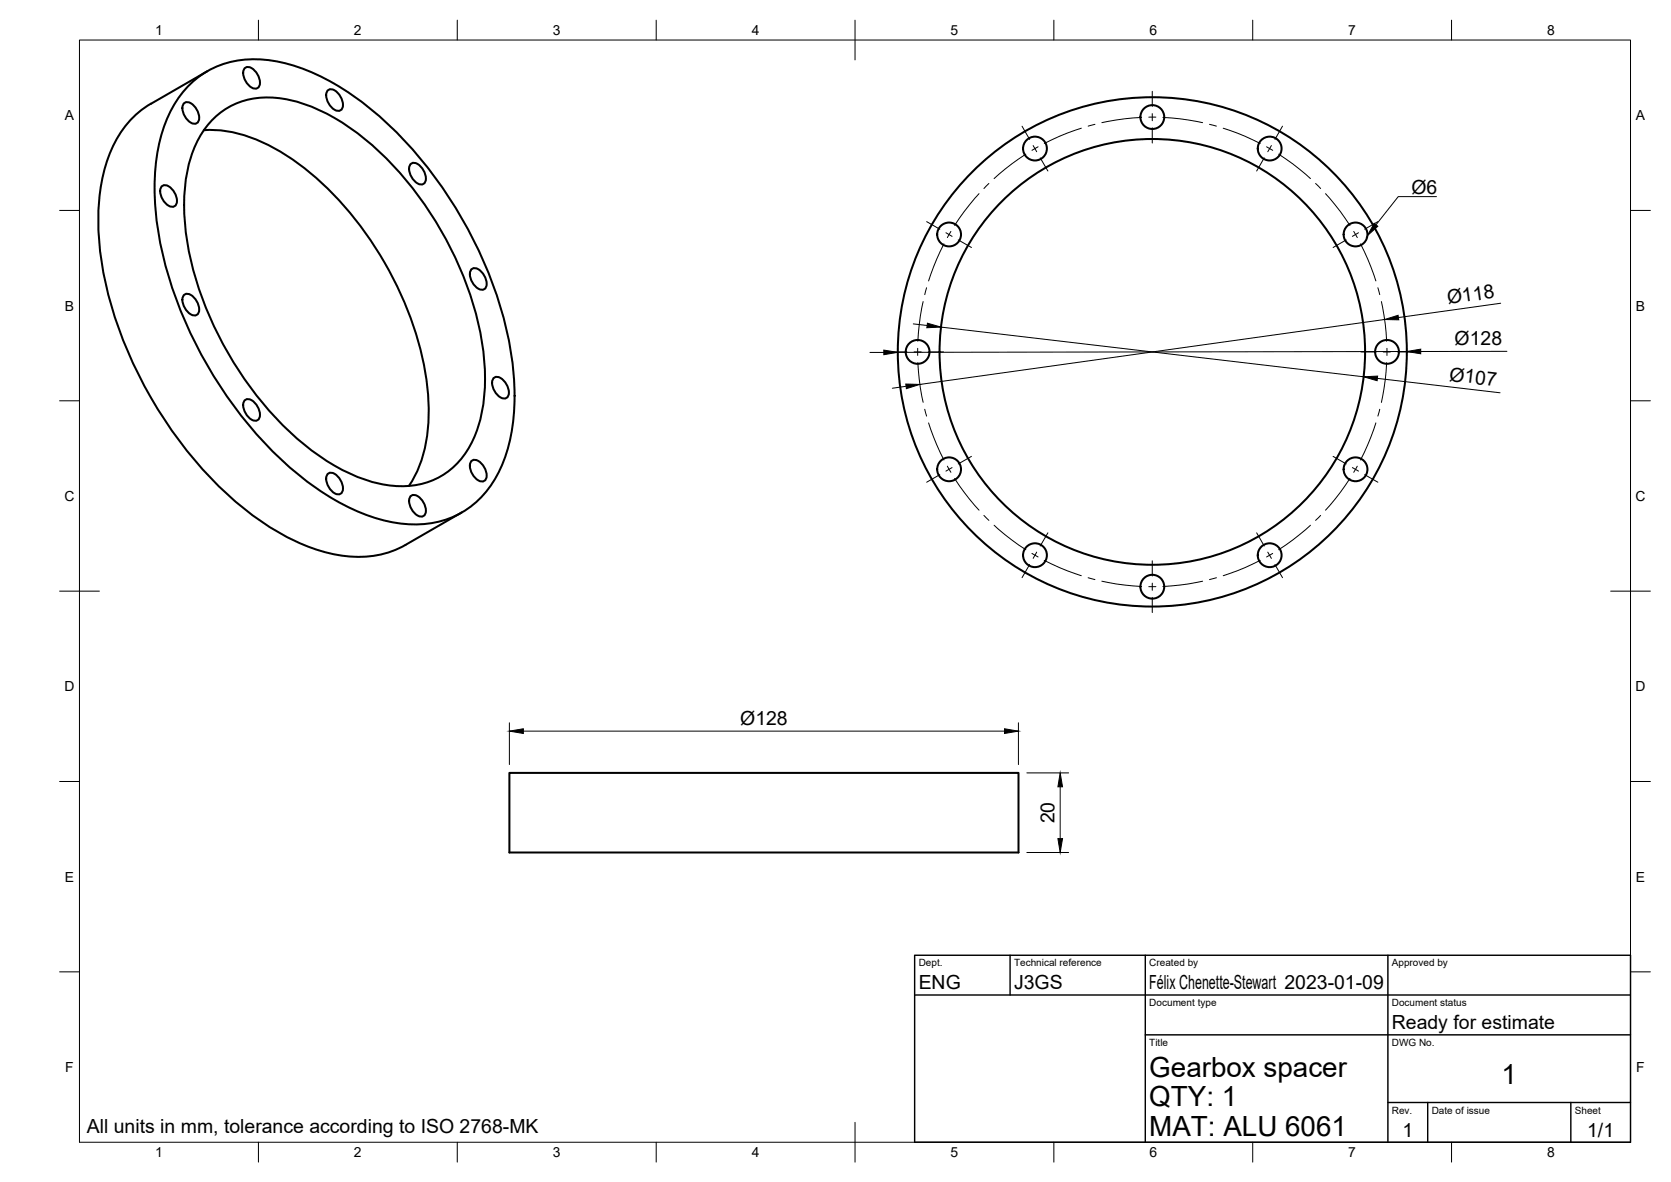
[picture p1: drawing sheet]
<svg xmlns="http://www.w3.org/2000/svg" width="420mm" height="297mm" viewBox="0 0 420 297" stroke-linecap="round" stroke-linejoin="round" font-family="sans-serif">
<!-- layer: Visible -->
<g fill="none" stroke="#000" stroke-width=".51">
<path d="M52.1 17.9l-14.1 8.2M61.4 17.3a1.8 1.8 0 0 1 2.8 .6l.7 1.1a2.53 2.53 0 0 1-.1 3.1 2.75 2.75 0 0 1-3.2-2 3.2 3.2 0 0 1-.2-2.8zM38 26a26.3 26.3 0 0 0-11.8 16.9 61.9 61.9 0 0 0 .8 30.3 105.5 105.5 0 0 0 34.3 54.6 54.5 54.5 0 0 0 23 11.5 25.5 25.5 0 0 0 17.7-2.4l14.1-8.1M46.1 26.1a1.8 1.8 0 0 1 2.8 .6l.7 1.1a2.53 2.53 0 0 1-.1 3.2 2.75 2.75 0 0 1-3.2-2 3.2 3.2 0 0 1-.2-2.9zM48.3 20.7a23.6 23.6 0 0 1 21-5.3 54.3 54.3 0 0 1 23.9 12 105 105 0 0 1 35.3 61 54.3 54.3 0 0 1-1.6 26.8 23.5 23.5 0 0 1-17.5 16.1 34.7 34.7 0 0 1-22.2-4 82.9 82.9 0 0 1-28.4-25.2 102.8 102.8 0 0 1-19.5-47.6 48.7 48.7 0 0 1 3.1-25.6 25.7 25.7 0 0 1 5.9-8.2zM51.2 32.7a33.7 33.7 0 0 1 19.8 5.7 80.7 80.7 0 0 1 28.5 32.9 71.3 71.3 0 0 1 8.2 35.5 30.7 30.7 0 0 1-4.9 15.3M54.2 29.4a19.8 19.8 0 0 1 17.5-4.5 45.4 45.4 0 0 1 20.1 10 87.7 87.7 0 0 1 29.4 51 45.4 45.4 0 0 1-1.3 22.4 19.5 19.5 0 0 1-16.7 13.8 32.4 32.4 0 0 1-19.1-5.1 78.3 78.3 0 0 1-28.4-31.2 76.3 76.3 0 0 1-9.4-34.3 32.4 32.4 0 0 1 5.2-19.1zM82.3 22.9a1.8 1.8 0 0 1 2.8 .6l.7 1.1a2.53 2.53 0 0 1-.2 3.1 2.75 2.75 0 0 1-3.1-2 3.2 3.2 0 0 1-.2-2.8zM40.6 47a1.8 1.8 0 0 1 2.7 .6l.7 1.1a2.53 2.53 0 0 1-.1 3.1 2.75 2.75 0 0 1-3.2-2 3.2 3.2 0 0 1-.1-2.8zM103.1 41.4a1.8 1.8 0 0 1 2.8 .6l.7 1.1a2.53 2.53 0 0 1-.1 3.1 2.75 2.75 0 0 1-3.2-2 3.2 3.2 0 0 1-.2-2.8zM46.1 74.3a1.8 1.8 0 0 1 2.8 .6l.7 1.1a2.53 2.53 0 0 1-.1 3.2 2.75 2.75 0 0 1-3.2-2.1 3.2 3.2 0 0 1-.2-2.8zM118.4 67.8a1.8 1.8 0 0 1 2.8 .6l.7 1.1a2.53 2.53 0 0 1-.1 3.2 2.75 2.75 0 0 1-3.2-2 3.2 3.2 0 0 1-.2-2.9z"/>
<path d="M124 95.1a1.8 1.8 0 0 1 2.8 .7l.7 1.1a2.53 2.53 0 0 1-.2 3.1 2.75 2.75 0 0 1-3.1-2 3.2 3.2 0 0 1-.2-2.9zM61.4 100.7a1.8 1.8 0 0 1 2.8 .7l.7 1a2.53 2.53 0 0 1-.1 3.2 2.75 2.75 0 0 1-3.2-2 3.2 3.2 0 0 1-.2-2.9zM82.3 119.2a1.8 1.8 0 0 1 2.8 .7l.7 1a2.53 2.53 0 0 1-.2 3.2 2.75 2.75 0 0 1-3.1-2 3.2 3.2 0 0 1-.2-2.9zM118.4 116a1.8 1.8 0 0 1 2.8 .6l.7 1.1a2.53 2.53 0 0 1-.1 3.2 2.75 2.75 0 0 1-3.2-2.1 3.2 3.2 0 0 1-.2-2.8zM103.1 124.8a1.8 1.8 0 0 1 2.8 .6l.7 1.1a2.53 2.53 0 0 1-.1 3.2 2.75 2.75 0 0 1-3.2-2 3.2 3.2 0 0 1-.2-2.9zM128.1 194.2h128v20h-128z"/>
<circle cx="260.2" cy="37.3" r="3"/>
<circle cx="289.7" cy="29.4" r="3"/>
<circle cx="319.2" cy="37.3" r="3"/>
<circle cx="238.6" cy="58.9" r="3"/>
<circle cx="340.8" cy="58.9" r="3"/>
<circle cx="230.7" cy="88.4" r="3"/>
<circle cx="289.7" cy="88.4" r="64"/>
<circle cx="289.7" cy="88.4" r="53.5"/>
<circle cx="348.8" cy="88.4" r="3"/>
<circle cx="238.6" cy="117.9" r="3"/>
<circle cx="340.8" cy="117.9" r="3"/>
<circle cx="260.2" cy="139.5" r="3"/>
<circle cx="319.2" cy="139.5" r="3"/>
<circle cx="289.7" cy="147.4" r="3"/>
</g>
<!-- layer: BORDER -->
<g fill="none" stroke="#000" stroke-width=".25">
<path d="M20 10.1h390v276.9h-390zM65 5.1v5M115 5.1v5M165 5.1v5M215 5.1v10M265 5.1v5M315 5.1v5M365 5.1v5M15 52.9h5M410 52.9h5M15 100.7h5M410 100.7h5"/>
<path d="M15 148.6h10M405 148.6h10M15 196.4h5M410 196.4h5M15 244.2h5M410 244.2h5M65 287v5M115 287v5M165 287v5M215 282.1v9.9M265 287v5M315 287v5"/>
<path d="M365 287v5"/>
</g>
<!-- layer: TITLEBLOCK -->
<path d="M230 240.1h180v46.9h-180zM230 250h180M254 240.1v9.9M288 240.1v46.9M349 240.1v46.9M288 260.1h122M349 277.1h61M359 277.1v9.9M395 277.1v9.9" fill="none" stroke="#000" stroke-width=".36"/>
<!-- layer: FD_Dimensions -->
<g fill="none" stroke="#000" stroke-width=".25">
<path d="M377.3 76.2l-25.7 3.6M218.7 88.6h3.5M227.8 97.1l-3.4 .5M229.6 81.4l3.5 .4M236.6 82.2l106.3 12.5M346.3 95.1l30.9 3.6M348.1 80.3l-116.8 16.3M353.7 88.3l-128 .2M378.9 88.3h-21.7M128.1 181.6v10.5M131.6 183.7h121M256.1 181.6v10.5"/>
<path d="M258.2 194.2h10.5M266.6 197.7v13M258.2 214.2h10.5"/>
</g>
<path d="M348.1 80.3l3.4-1.1 .2 1.2zM222.2 88l3.5 .5-3.5 .6zM227.8 96.5l3.5 .1-3.4 1.1zM233.2 81.2l3.4 1-3.6 .2zM342.9 94.7l3.5-.2-.1 1.2zM353.7 88.3l3.5-.6v1.2zM128.1 183.7l3.5-.6v1.2zM252.6 183.1l3.5 .6-3.5 .6zM266.6 194.2l.6 3.5h-1.2zM266 210.7h1.2l-.6 3.5z" fill="#000" stroke="#000" stroke-width=".25"/>
<!-- layer: Smart Centers -->
<g fill="none" stroke="#000" stroke-width=".25">
<path d="M257 31.7l1.9 3.3M257.9 38.7l-3.5 2.5-4.4 3.7M259.8 36.6l.9 1.5M261 36.9l-1.5 .9M261.6 39.7l1.9 3.3M271.9 32.2l-5.5 2-3.8 1.9M275.3 31.2l-1.7 .5M287 29.5l-4.2 .4-5.7 .9M289.7 23v3.8M289.7 28.6v1.7M289.7 32.1v3.8M290.6 29.4h-1.8"/>
<path d="M292.4 29.5l4.3 .4 5.7 .9M304.1 31.2l1.8 .5M307.6 32.2l5.4 2 3.9 1.9M317.9 39.7l-1.9 3.3M318.5 36.9l1.5 .9M319.7 36.6l-.9 1.5M321.5 38.7l3.5 2.5 4.5 3.7M322.5 31.7l-1.9 3.3M233 55.7l3.3 1.9M237.8 58.5l1.6 .9M239.1 58.2l-.9 1.5M246.2 48.7l-3.8 4.5-2.4 3.4"/>
<path d="M248.6 46.1l-1.2 1.3M330.8 46.1l1.3 1.3M333.3 48.7l3.7 4.5 2.4 3.4M340.4 58.2l.9 1.5M341.6 58.5l-1.6 .9M346.5 55.7l-3.4 1.9M232.1 75.8l-.7 3.6-.6 6.4M233 72.3l-.5 1.7M237.3 61.3l-1.8 3.8-2 5.5M240.9 60.3l3.4 1.9M338.5 60.3l-3.3 1.9M342.1 61.3l1.8 3.8 2 5.5"/>
<path d="M346.5 72.3l.4 1.7M347.3 75.8l1 5.7 .4 4.3M224.2 88.4h3.8M229.8 88.4h1.8M230.7 87.5v1.8M230.8 91.1l.6 6.4 .7 3.6M233.4 88.4h3.8M342.2 88.4h3.9M347.8 88.4h1.8M348.7 91.1l-.4 4.3-1 5.7M348.7 87.5v1.8M351.4 88.4h3.8"/>
<path d="M232.5 102.9l.5 1.7M233.5 106.3l2 5.4 1.8 3.9M236.3 119.3l-3.3 1.9M238.2 117.2l.9 1.5M239.4 117.5l-1.6 .9M244.3 114.7l-3.4 1.9M335.2 114.7l3.3 1.9M340 117.5l1.6 .9M341.3 117.2l-.9 1.5M343.1 119.3l3.4 1.9M345.9 106.3l-2 5.4-1.8 3.9M346.9 102.9l-.4 1.7"/>
<path d="M240 120.2l2.4 3.5 3.8 4.5M247.4 129.5l1.2 1.3M250 132l4.4 3.7 3.5 2.4M259.5 139.1l1.5 .9M260.7 138.8l-.9 1.5M263.5 133.9l-1.9 3.3M316 133.9l1.9 3.3M318.8 138.8l.9 1.5M320 139.1l-1.5 .9M329.5 132l-4.5 3.7-3.5 2.4M332.1 129.5l-1.3 1.3M339.4 120.2l-2.4 3.5-3.7 4.5"/>
<path d="M258.9 141.9l-1.9 3.3M262.6 140.8l3.8 1.8 5.5 2.1M273.6 145.2l1.7 .5M277.1 146.1l3.6 .7 6.3 .6M289.7 140.9v3.9M289.7 146.5v1.8M289.7 150.1v3.8M290.6 147.4h-1.8M302.4 146.1l-3.7 .7-6.3 .6M305.9 145.2l-1.8 .5M316.9 140.8l-3.9 1.8-5.4 2.1M320.6 141.9l1.9 3.3"/>
</g>
<!-- layer: Leaders -->
<path d="M345.5 56.1l.9 .8-2.6 2.3z" fill="#000" stroke="#000" stroke-width=".25"/>
<path d="M361.2 49.4h-9.6l-5.6 7.1" fill="none" stroke="#000" stroke-width=".25"/>
<g font-size="7">
<text x="289" y="270.6">Gearbox spacer</text>
<text x="377.5" y="272.3">1</text>
<text x="289" y="278.1">QTY: 1</text>
<text x="289" y="285.5">MAT: ALU 6061</text>
</g>
<g font-size="4.9">
<text x="354.9" y="48.7">Ø6</text>
<text x="364.1" y="76.5" transform="rotate(-8 364.1 76.5)">Ø118</text>
<text x="365.8" y="86.8">Ø128</text>
<text x="364.3" y="95.7" transform="rotate(7 364.3 95.7)">Ø107</text>
<text x="186.1" y="182.2">Ø128</text>
<text x="265.1" y="206.9" transform="rotate(-90 265.1 206.9)">20</text>
<text x="231" y="248.5">ENG</text>
<text x="255" y="248.5">J3GS</text>
<text x="289" y="248.5">Félix Chenette-Stewart 2023-01-09</text>
<text x="350" y="258.6">Ready for estimate</text>
<text x="21.8" y="284.6">All units in mm, tolerance according to ISO 2768-MK</text>
<text x="352.6" y="285.7">1</text>
<text x="399.1" y="285.7">1/1</text>
</g>
<g font-size="3.5">
<text x="39" y="8.8">1</text>
<text x="89" y="8.8">2</text>
<text x="139" y="8.8">3</text>
<text x="189" y="8.8">4</text>
<text x="239" y="8.8">5</text>
<text x="289" y="8.8">6</text>
<text x="339" y="8.8">7</text>
<text x="389" y="8.8">8</text>
<text x="16.3" y="30.2">A</text>
<text x="411.3" y="30.2">A</text>
<text x="16.3" y="78">B</text>
<text x="411.3" y="78">B</text>
<text x="16.2" y="125.9">C</text>
<text x="411.2" y="125.9">C</text>
<text x="16.2" y="173.7">D</text>
<text x="411.2" y="173.7">D</text>
<text x="16.3" y="221.6">E</text>
<text x="411.3" y="221.6">E</text>
<text x="16.4" y="269.4">F</text>
<text x="411.4" y="269.4">F</text>
<text x="39" y="290.8">1</text>
<text x="89" y="290.8">2</text>
<text x="139" y="290.8">3</text>
<text x="189" y="290.8">4</text>
<text x="239" y="290.8">5</text>
<text x="289" y="290.8">6</text>
<text x="339" y="290.8">7</text>
<text x="389" y="290.8">8</text>
</g>
<g font-size="2.5">
<text x="231" y="242.9">Dept.</text>
<text x="255" y="242.9">Technical reference</text>
<text x="289" y="242.9">Created by</text>
<text x="350" y="242.9">Approved by</text>
<text x="289" y="252.8">Document type</text>
<text x="350" y="252.8">Document status</text>
<text x="289" y="262.9">Title</text>
<text x="350" y="262.9">DWG No.</text>
<text x="350" y="279.9">Rev.</text>
<text x="360" y="279.9">Date of issue</text>
<text x="396" y="279.9">Sheet</text>
</g>
</svg>
